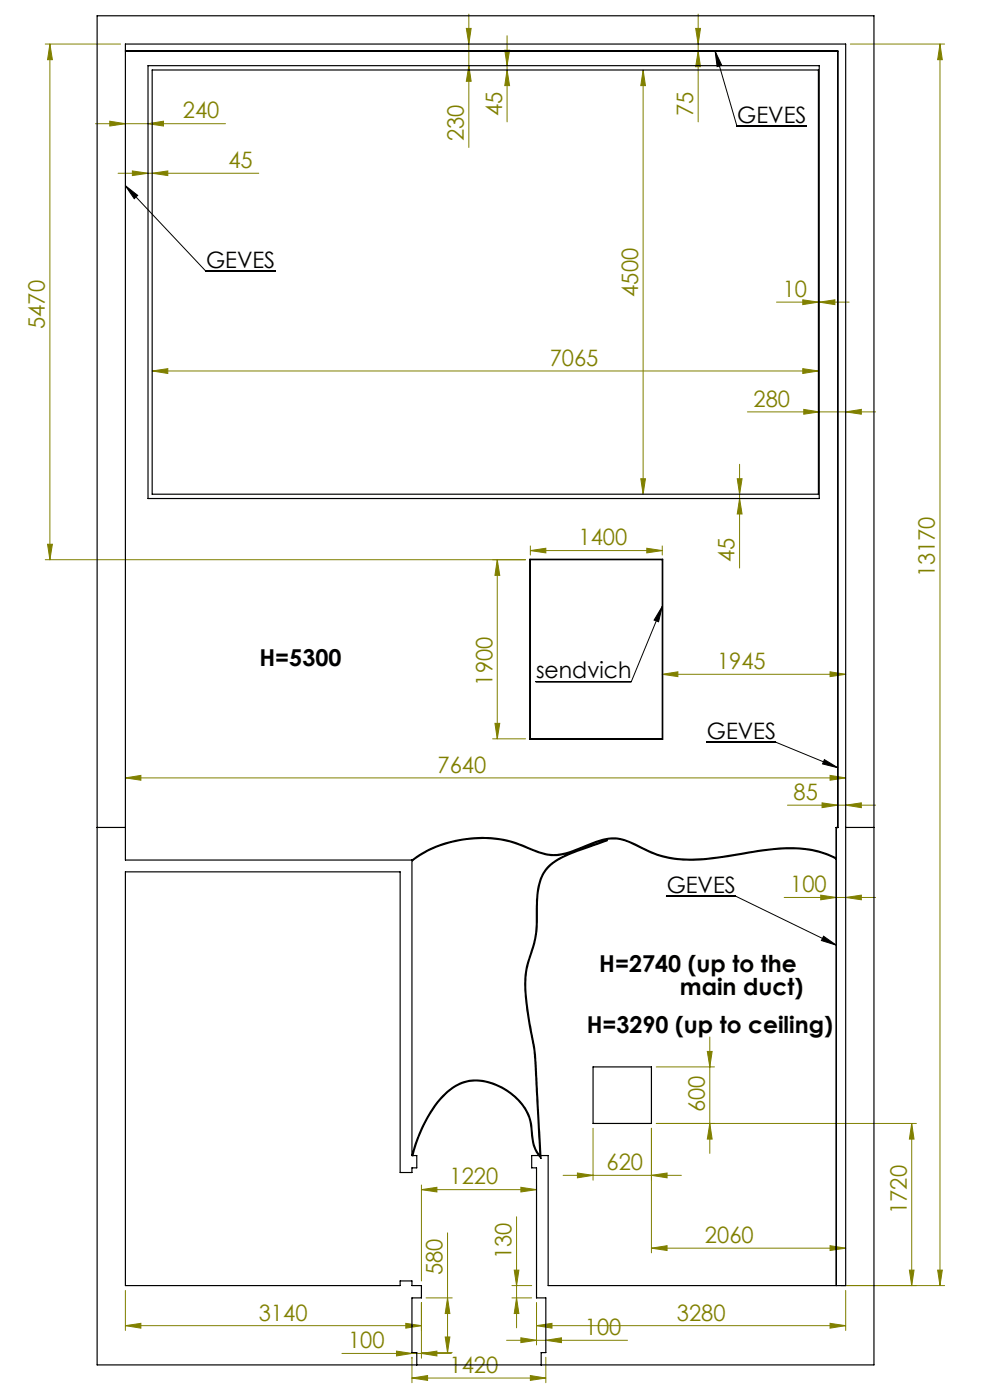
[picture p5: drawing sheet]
<svg xmlns="http://www.w3.org/2000/svg" width="210mm" height="297mm" viewBox="0 0 210 297" stroke-linecap="round" stroke-linejoin="round" font-family="sans-serif">
<path d="M151.7 10.9l4.6 15.8h14.7M151.7 10.9l1.4 3-1 .2zM26.6 39.4l17 18.1h14.7M26.6 39.4l2.6 2-.7 .8zM140.5 128.7l-.8 3.2-1-.4zM140.5 128.7l-6.6 15.9h-20.2M149.9 157.4h14.6l13.2 5.5M174.9 161.1l2.8 1.8-3.2-.8zM141.4 190.1h14.6l21.4 10.4M174.7 198.6l2.7 1.9-3.2-1z" fill="none" stroke="#000" stroke-width=".21"/>
<g fill="none" stroke="#808000" stroke-width=".21">
<path d="M9.6 9.3h16M10.6 9.3l.5 3.4h-1zM10.6 9.3v109.4M98.9 6h1l-.5 3.3zM99.4 13.9l.5 3.3h-1zM99.4 3v28.3M107.1 10.7h1l-.5 3.2zM107.6 14.8l.5 3.4h-1zM107.6 7.6v18.3M136.4 14.8l.5 3.4h-1zM136.4 14.8v90M147.6 6h1l-.5 3.3z"/>
<path d="M148.1 3v22.9M148.1 10.9l.5 3.2h-1zM180.4 9.3h20M199.4 9.3l.5 3.4h-1zM199.4 9.3v263.4M20.2 26.2h27.6M23.3 25.7l3.3 .5-3.3 .5zM25 36.8h29.9M28.1 36.3l3.3 .5-3.3 .4zM31.4 26.2l3.3-.5v1zM32.3 36.8l3.3-.5v.9zM32.3 78.7l3.3-.5v1z"/>
<path d="M32.3 78.7h141.3M164.7 64.1h15.4M170.3 78.2l3.3 .5-3.3 .5zM170.3 63.6l3.3 .5-3.3 .5zM173.8 64.1l3.3-.5v1zM156.9 98.5v22M158.5 87.4h27.2M170.5 86.9l3.3 .5-3.3 .5zM179.4 87.4l3.3-.5v1zM9.6 118.7h101.9M10.1 115.5h1l-.5 3.2zM105.5 118.7l.5 3.4h-1z"/>
<path d="M105.5 118.7v38M112.5 116.8l3.3-.5v1zM112.5 115.8v2M112.5 116.8h28M135.9 101.6h1l-.5 3.2zM137.2 116.3l3.3 .5-3.3 .5zM140.5 115.8v2M156.4 101.6h1l-.5 3.2zM156.9 105.8l.5 3.2h-1zM104.5 156.7h7M105 153.5h1l-.5 3.2zM140.5 143l3.3-.5v1z"/>
<path d="M140.5 143h38.9M176.1 142.5l3.3 .5-3.3 .5zM26.6 165l3.3-.5v1zM26.6 165h152.8M167 170.8h18.7M174.4 170.3l3.3 .5-3.3 .5zM176.1 164.5l3.3 .5-3.3 .5zM179.4 170.8l3.3-.5v1zM166.3 190.4h19.4M174.1 189.9l3.3 .5-3.3 .5zM179.4 190.4l3.3-.5v1zM150.6 220v24.7"/>
<path d="M125.8 239.4v11M138.2 239.4v26.4M139.2 238.3h55.2M139.2 226.3h12.4M150 223.1h1.1l-.5 3.2zM150.6 238.3l.5 3.3h-1.1zM193.4 238.3l.5 3.3h-1zM193.4 238.3v34.4M89.4 252.4l3.3-.5v1zM89.4 251.4v20.3M89.4 252.4h24.4M109.6 258.1v23.6"/>
<path d="M110.5 251.9l3.3 .5-3.3 .5zM113.8 251.4v20.3M119.5 249.3h25M122.5 248.8l3.3 .5-3.3 .6zM138.2 249.3l3.3-.5v1.1zM26.6 273.8v8.5M89.4 276.4v11.7M90.4 275.3h5.5M94.9 275.3l.5 3.4h-1zM94.9 261.5v25.4M108.6 275.3h4.2M108.6 272.7h4.2"/>
<path d="M109.1 269.4h1l-.5 3.3zM109.6 275.3l.5 3.4h-1zM113.8 276.4v8.9M138.2 264.8l3.3-.5v1zM138.2 264.8h41.2M176.1 264.3l3.3 .5-3.3 .5zM178.4 272.7h22M179.4 273.8v8.5M192.9 269.4h1l-.5 3.3zM198.9 269.4h1l-.5 3.3zM26.6 281.2l3.3-.5v1.1zM26.6 281.2h62.8"/>
<path d="M72.5 287.1h23.2M84.1 286.6l3.3 .5-3.3 .6zM86.1 280.7l3.3 .5-3.3 .6zM87.4 292.3l3.3-.5v1zM87.4 292.3h28.4M87.4 287.9v5.4M89.4 287.1l3.3-.5v1.1zM89.4 286.9h6.5M94.4 283.6h1l-.5 3.3zM107.5 284.3h25.6M110.5 283.8l3.3 .5-3.3 .5zM112.5 291.8l3.3 .5-3.3 .5z"/>
<path d="M113.8 281.2l3.3-.5v1.1zM113.8 281.2h65.6M115.8 284.3l3.3-.5v1zM115.8 287.9v5.4M176.1 280.7l3.3 .5-3.3 .6z"/>
</g>
<path d="M26.6 39.4l2.6 2-.7 .8zM174.9 161.1l2.8 1.8-3.2-.8zM174.7 198.6l2.7 1.9-3.2-1zM151.7 10.9l1.4 3-1 .2zM140.5 128.7l-.8 3.2-1-.4z" fill="#000"/>
<g fill="#808000">
<path d="M176.1 164.5l3.3 .5-3.3 .5zM26.6 165l3.3-.5v1zM179.4 87.4l3.3-.5v1zM170.5 86.9l3.3 .5-3.3 .5zM138.2 249.3l3.3-.5v1.1zM122.5 248.8l3.3 .5-3.3 .6zM170.3 78.2l3.3 .5-3.3 .5zM32.3 78.7l3.3-.5v1zM110.5 251.9l3.3 .5-3.3 .5zM89.4 252.4l3.3-.5v1zM86.1 280.7l3.3 .5-3.3 .6zM26.6 281.2l3.3-.5v1.1zM115.8 284.3l3.3-.5v1zM110.5 283.8l3.3 .5-3.3 .5zM89.4 287.1l3.3-.5v1.1zM84.1 286.6l3.3 .5-3.3 .6z"/>
<path d="M23.3 25.7l3.3 .5-3.3 .5zM31.4 26.2l3.3-.5v1zM138.2 264.8l3.3-.5v1zM176.1 264.3l3.3 .5-3.3 .5zM174.1 189.9l3.3 .5-3.3 .5zM179.4 190.4l3.3-.5v1zM112.5 116.8l3.3-.5v1zM137.2 116.3l3.3 .5-3.3 .5zM140.5 143l3.3-.5v1zM176.1 142.5l3.3 .5-3.3 .5zM174.4 170.3l3.3 .5-3.3 .5zM179.4 170.8l3.3-.5v1zM87.4 292.3l3.3-.5v1zM112.5 291.8l3.3 .5-3.3 .5zM113.8 281.2l3.3-.5v1.1zM176.1 280.7l3.3 .5-3.3 .6z"/>
<path d="M170.3 63.6l3.3 .5-3.3 .5zM173.8 64.1l3.3-.5v1z"/>
<path d="M28.1 36.3l3.3 .5-3.3 .4zM32.3 36.8l3.3-.5v.9z"/>
<path d="M109.6 275.3l.5 3.4h-1zM109.1 269.4h1l-.5 3.3z"/>
<path d="M192.9 269.4h1l-.5 3.3zM193.4 238.3l.5 3.3h-1zM150.6 238.3l.5 3.3h-1.1zM150 223.1h1.1l-.5 3.2z"/>
<path d="M198.9 269.4h1l-.5 3.3zM199.4 9.3l.5 3.4h-1zM148.1 10.9l.5 3.2h-1zM147.6 6h1l-.5 3.3zM10.1 115.5h1l-.5 3.2zM10.6 9.3l.5 3.4h-1z"/>
<path d="M156.4 101.6h1l-.5 3.2zM156.9 105.8l.5 3.2h-1z"/>
<path d="M98.9 6h1l-.5 3.3zM99.4 13.9l.5 3.3h-1zM107.1 10.7h1l-.5 3.2zM107.6 14.8l.5 3.4h-1zM136.4 14.8l.5 3.4h-1zM135.9 101.6h1l-.5 3.2zM105.5 118.7l.5 3.4h-1zM105 153.5h1l-.5 3.2zM94.9 275.3l.5 3.4h-1zM94.4 283.6h1l-.5 3.3z"/>
</g>
<g fill="none" stroke="#000" stroke-width=".25">
<path d="M20.6 3.3h164.8v286.3h-164.8zM31.4 13.9h142.4v91.9h-142.4zM32.3 14.8h141.3v90h-141.3zM177.7 10.9h-151.1v171.6h60.8M112.4 118.6h28.2v38.2h-28.2zM112.5 118.7h28v38h-28zM20.6 175.5h6M177.4 175.6h.3v-164.8h-151.1v-1.5h152.8v263.4h-63.1v-27.6h-3.5v2.7h1v27.5h2v11.6h-1v2.7M177.7 175.5h-.3v97.2M179.4 175.5h6M87.4 182.5a25.1 25.1 0 0 1 23.9-3 12.6 12.6 0 0 0 7.3 1.7l2.5-.6 3.7-1.5a10.8 10.8 0 0 1 7.4-1.1l1.9 .8a24.4 24.4 0 0 0 10.4 3.4l2.3 .1 3.3-.2 7.2-1.1a42.1 42.1 0 0 1 14.4-.9l1.2 .3a17.1 17.1 0 0 1 4.5 1.6l-.1 .2a23.2 23.2 0 0 0-14.2-1.9l-2.2 .3a81.2 81.2 0 0 1-16 1.9 22 22 0 0 1-10.1-3.2 9.2 9.2 0 0 0-8.9-.4l-2.6 1.1a11.2 11.2 0 0 1-8.2 1.1l-.9-.2a28.8 28.8 0 0 0-10.6-3 24.9 24.9 0 0 0-16.1 4.7zM87.4 182.5v62.6"/>
<path d="M116.5 183.6a24 24 0 0 1 8.4-4.1l3.8-1.3 .1 .2-7.5 2.6a10.6 10.6 0 0 0-6.1 4.6l-.3 .7a24.8 24.8 0 0 0-.9 9.2 26.4 26.4 0 0 1-2 9 24.9 24.9 0 0 0 .1 10.7l1.5 8.7 1.2 21.8a8.3 8.3 0 0 1-2.1-6.1 10.8 10.8 0 0 0-6.5-8.9 9.5 9.5 0 0 0-9.6-.2 22.1 22.1 0 0 0-7.9 11.2l-1.1 3.5-.2-.1 .1-.3a28.5 28.5 0 0 1 7.2-13.1 9.4 9.4 0 0 1 11.2-1.3 11.2 11.2 0 0 1 7 9.9l.1 1a6.8 6.8 0 0 0 1.5 3.8l-1-20.4-.2-1.9-.9-4.4a48.5 48.5 0 0 1-1-11.6l.3-1.9a29.8 29.8 0 0 0 2.1-8.9 27.2 27.2 0 0 1 .9-9.8l1-1.7zM125.8 226.3h12.4v12h-12.4zM87.4 245.1h1v2.7h-1v.9h-2.5v-63.7h-58.3v87.7h58.3v-1h2.5v1h2v2.6h-2v11.6h1v2.7"/>
</g>
<g font-size="4.9">
<text x="55" y="141.2">H=5300</text>
<text x="127.1" y="206.2">H=2740 (up to the</text>
<text x="144.2" y="211.1">main duct)</text>
<text x="124.4" y="219">H=3290 (up to ceiling)</text>
</g>
<g font-size="4.8" fill="#808000">
<text x="38.8" y="25.1">240</text>
<text x="98.4" y="30" transform="rotate(-90 98.4 30)">230</text>
<text x="106.5" y="24.6" transform="rotate(-90 106.5 24.6)">45</text>
<text x="147" y="24.5" transform="rotate(-90 147 24.5)">75</text>
<text x="48.5" y="35.7">45</text>
<text x="135.4" y="63" transform="rotate(-90 135.4 63)">4500</text>
<text x="166" y="63">10</text>
<text x="9.5" y="69.8" transform="rotate(-90 9.5 69.8)">5470</text>
<text x="116.6" y="77.6">7065</text>
<text x="159.8" y="86.3">280</text>
<text x="122.7" y="115.7">1400</text>
<text x="155.8" y="119.2" transform="rotate(-90 155.8 119.2)">45</text>
<text x="198.3" y="122.5" transform="rotate(-90 198.3 122.5)">13170</text>
<text x="152.1" y="141.9">1945</text>
<text x="104.4" y="145.4" transform="rotate(-90 104.4 145.4)">1900</text>
<text x="92.8" y="163.9">7640</text>
<text x="168.3" y="169.7">85</text>
<text x="167.6" y="189.3">100</text>
<text x="149.5" y="235.9" transform="rotate(-90 149.5 235.9)">600</text>
<text x="95.4" y="251.3">1220</text>
<text x="128.7" y="248.3">620</text>
<text x="192.3" y="257.5" transform="rotate(-90 192.3 257.5)">1720</text>
<text x="149.5" y="263.7">2060</text>
<text x="108.5" y="267.1" transform="rotate(-90 108.5 267.1)">130</text>
<text x="93.9" y="270.6" transform="rotate(-90 93.9 270.6)">580</text>
<text x="54.9" y="280.2">3140</text>
<text x="143.6" y="280.2">3280</text>
<text x="73.8" y="286">100</text>
<text x="124.1" y="283.2">100</text>
<text x="95.4" y="291.2">1420</text>
</g>
<g font-size="4.8">
<text x="156.4" y="26">GEVES</text>
<text x="43.7" y="56.8">GEVES</text>
<text x="113.7" y="143.9">sendvich</text>
<text x="149.9" y="156.7">GEVES</text>
<text x="141.4" y="189.4">GEVES</text>
</g>
</svg>
